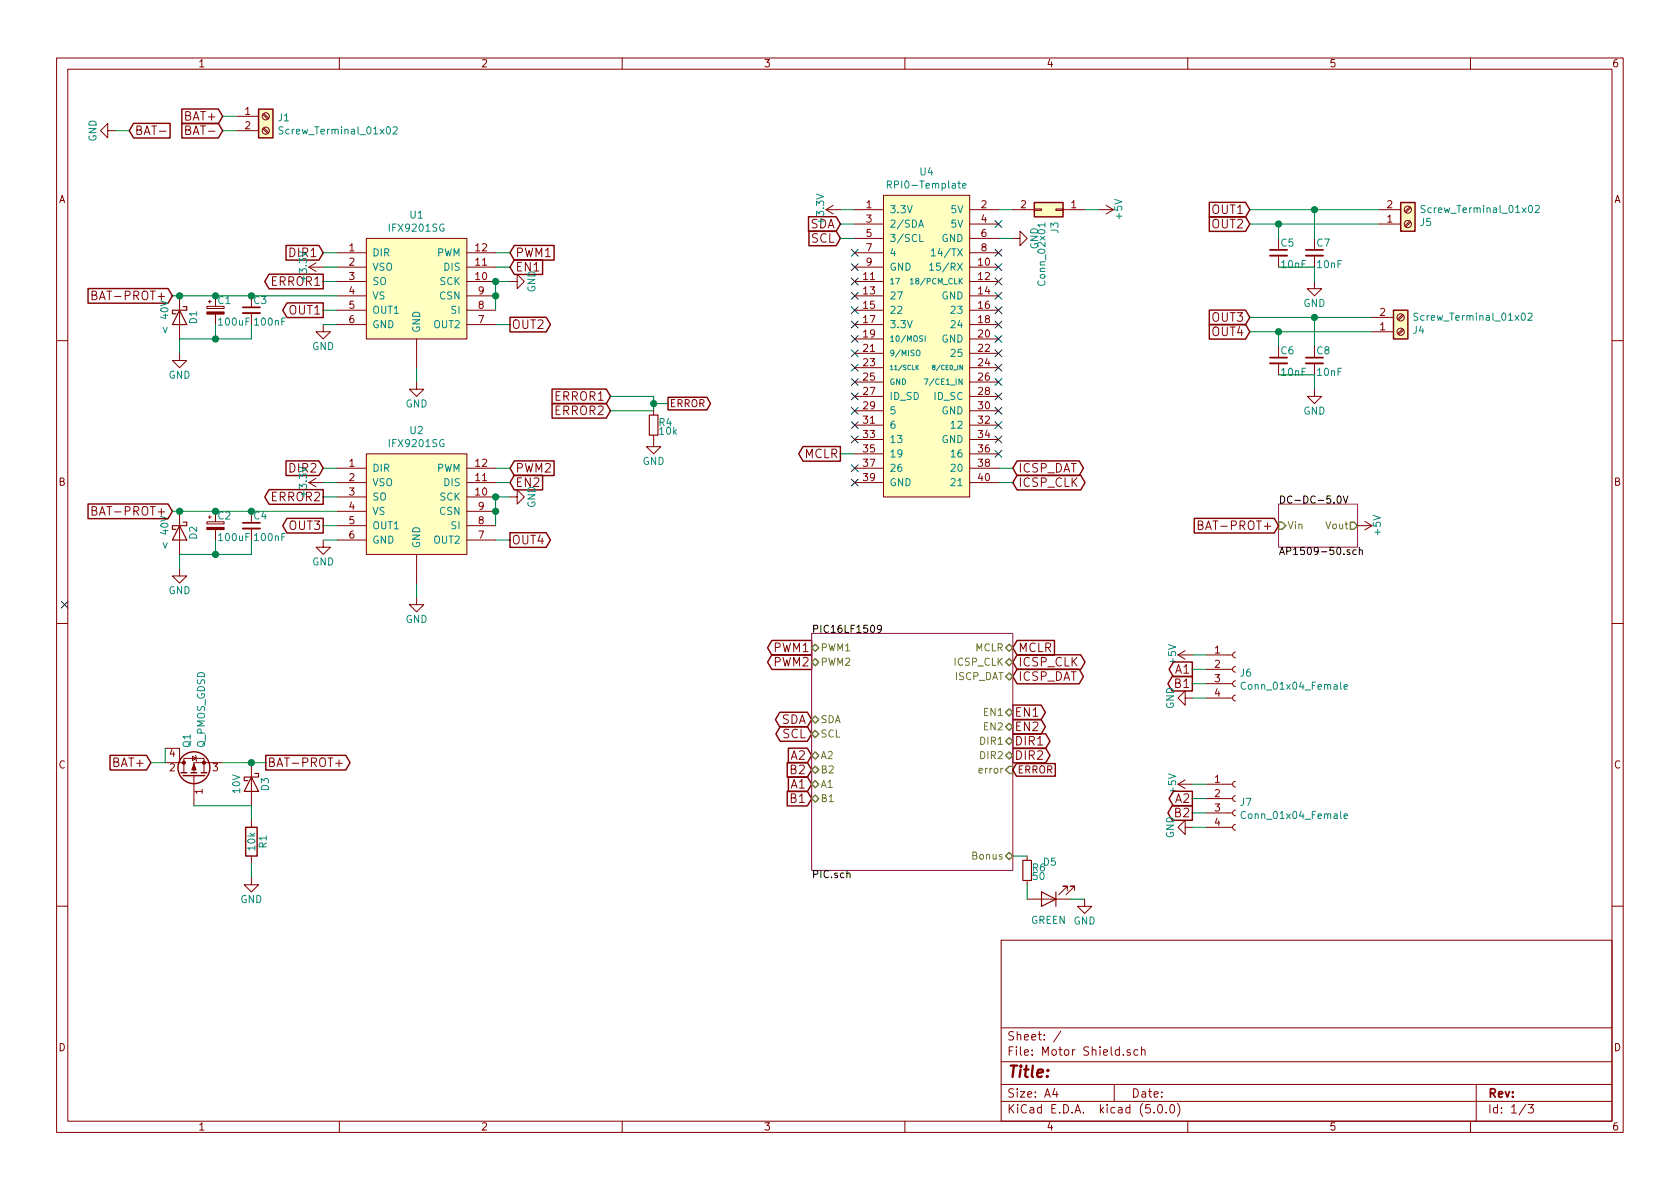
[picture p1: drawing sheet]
EESchema Schematic File Version 4
LIBS:Motor Shield-cache
EELAYER 26 0
EELAYER END
$Descr A4 11693 8268
encoding utf-8
Sheet 1 3
Title ""
Date ""
Rev ""
Comp ""
Comment1 ""
Comment2 ""
Comment3 ""
Comment4 ""
$EndDescr
$Comp
L power:GND #PWR01
U 1 1
P 2900 2650
F 0 "#PWR01" H 2900 2400 50  0001 C CNN
F 1 "GND" H 2900 2500 50  0000 C CNN
F 2 "" H 2900 2650 50  0001 C CNN
F 3 "" H 2900 2650 50  0001 C CNN
	1    2900 2650
	1    0    0    -1  
$EndComp
$Comp
L power:GND #PWR02
U 1 1
P 2250 2250
F 0 "#PWR02" H 2250 2000 50  0001 C CNN
F 1 "GND" H 2250 2100 50  0000 C CNN
F 2 "" H 2250 2250 50  0001 C CNN
F 3 "" H 2250 2250 50  0001 C CNN
	1    2250 2250
	1    0    0    -1  
$EndComp
Text GLabel 1550 800  0    60   Input ~ 0
BAT+
Text GLabel 1550 900  0    60   Input ~ 0
BAT-
Text GLabel 900  900  2    60   Input ~ 0
BAT-
$Comp
L power:GND #PWR03
U 1 1
P 800 900
F 0 "#PWR03" H 800 650 50  0001 C CNN
F 1 "GND" H 800 750 50  0000 C CNN
F 2 "" H 800 900 50  0001 C CNN
F 3 "" H 800 900 50  0001 C CNN
	1    800  900 
	0    1    1    0   
$EndComp
Text GLabel 1200 2050 0    60   Input ~ 0
BAT-PROT+
$Comp
L Device:C_Small C3
U 1 1
P 1750 2150
F 0 "C3" H 1760 2220 50  0000 L CNN
F 1 "100nF" H 1760 2070 50  0000 L CNN
F 2 "Capacitor_SMD:C_0402_1005Metric" H 1750 2150 50  0001 C CNN
F 3 "" H 1750 2150 50  0001 C CNN
	1    1750 2150
	1    0    0    -1  
$EndComp
$Comp
L Device:CP_Small C1
U 1 1
P 1500 2150
F 0 "C1" H 1510 2220 50  0000 L CNN
F 1 "100uF" H 1510 2070 50  0000 L CNN
F 2 "Capacitor_SMD:CP_Elec_5x5.3" H 1500 2150 50  0001 C CNN
F 3 "" H 1500 2150 50  0001 C CNN
	1    1500 2150
	1    0    0    -1  
$EndComp
$Comp
L Device:D_Schottky D1
U 1 1
P 1250 2200
F 0 "D1" H 1250 2300 50  0000 C CNN
F 1 "< 40V" H 1250 2100 50  0000 C CNN
F 2 "Diode_SMD:D_0603_1608Metric" H 1250 2200 50  0001 C CNN
F 3 "" H 1250 2200 50  0001 C CNN
	1    1250 2200
	0    1    1    0   
$EndComp
$Comp
L power:GND #PWR04
U 1 1
P 1250 2450
F 0 "#PWR04" H 1250 2200 50  0001 C CNN
F 1 "GND" H 1250 2300 50  0000 C CNN
F 2 "" H 1250 2450 50  0001 C CNN
F 3 "" H 1250 2450 50  0001 C CNN
	1    1250 2450
	1    0    0    -1  
$EndComp
Text GLabel 2250 2150 0    60   Output ~ 0
OUT1
Text GLabel 3550 2250 2    60   Output ~ 0
OUT2
Text GLabel 2250 1750 0    60   Input ~ 0
DIR1
Text GLabel 3550 1750 2    60   Input ~ 0
PWM1
Text GLabel 3550 1850 2    60   Input ~ 0
EN1
$Comp
L power:GND #PWR05
U 1 1
P 3550 1950
F 0 "#PWR05" H 3550 1700 50  0001 C CNN
F 1 "GND" H 3550 1800 50  0000 C CNN
F 2 "" H 3550 1950 50  0001 C CNN
F 3 "" H 3550 1950 50  0001 C CNN
	1    3550 1950
	0    -1   -1   0   
$EndComp
$Comp
L power:GND #PWR06
U 1 1
P 2900 4150
F 0 "#PWR06" H 2900 3900 50  0001 C CNN
F 1 "GND" H 2900 4000 50  0000 C CNN
F 2 "" H 2900 4150 50  0001 C CNN
F 3 "" H 2900 4150 50  0001 C CNN
	1    2900 4150
	1    0    0    -1  
$EndComp
$Comp
L power:GND #PWR07
U 1 1
P 2250 3750
F 0 "#PWR07" H 2250 3500 50  0001 C CNN
F 1 "GND" H 2250 3600 50  0000 C CNN
F 2 "" H 2250 3750 50  0001 C CNN
F 3 "" H 2250 3750 50  0001 C CNN
	1    2250 3750
	1    0    0    -1  
$EndComp
$Comp
L Device:C_Small C4
U 1 1
P 1750 3650
F 0 "C4" H 1760 3720 50  0000 L CNN
F 1 "100nF" H 1760 3570 50  0000 L CNN
F 2 "Capacitor_SMD:C_0402_1005Metric" H 1750 3650 50  0001 C CNN
F 3 "" H 1750 3650 50  0001 C CNN
	1    1750 3650
	1    0    0    -1  
$EndComp
$Comp
L Device:CP_Small C2
U 1 1
P 1500 3650
F 0 "C2" H 1510 3720 50  0000 L CNN
F 1 "100uF" H 1510 3570 50  0000 L CNN
F 2 "Capacitor_SMD:CP_Elec_5x5.3" H 1500 3650 50  0001 C CNN
F 3 "" H 1500 3650 50  0001 C CNN
	1    1500 3650
	1    0    0    -1  
$EndComp
$Comp
L Device:D_Schottky D2
U 1 1
P 1250 3700
F 0 "D2" H 1250 3800 50  0000 C CNN
F 1 "< 40V" H 1250 3600 50  0000 C CNN
F 2 "Diode_SMD:D_0603_1608Metric" H 1250 3700 50  0001 C CNN
F 3 "" H 1250 3700 50  0001 C CNN
	1    1250 3700
	0    1    1    0   
$EndComp
$Comp
L power:GND #PWR08
U 1 1
P 1250 3950
F 0 "#PWR08" H 1250 3700 50  0001 C CNN
F 1 "GND" H 1250 3800 50  0000 C CNN
F 2 "" H 1250 3950 50  0001 C CNN
F 3 "" H 1250 3950 50  0001 C CNN
	1    1250 3950
	1    0    0    -1  
$EndComp
Text GLabel 2250 3650 0    60   Output ~ 0
OUT3
Text GLabel 3550 3750 2    60   Output ~ 0
OUT4
Text GLabel 2250 3250 0    60   Input ~ 0
DIR2
Text GLabel 3550 3250 2    60   Input ~ 0
PWM2
Text GLabel 3550 3350 2    60   Input ~ 0
EN2
$Comp
L power:GND #PWR09
U 1 1
P 3550 3450
F 0 "#PWR09" H 3550 3200 50  0001 C CNN
F 1 "GND" H 3550 3300 50  0000 C CNN
F 2 "" H 3550 3450 50  0001 C CNN
F 3 "" H 3550 3450 50  0001 C CNN
	1    3550 3450
	0    -1   -1   0   
$EndComp
Text GLabel 8700 1450 0    60   Input ~ 0
OUT1
Text GLabel 8700 1550 0    60   Input ~ 0
OUT2
Text GLabel 8700 2200 0    60   Input ~ 0
OUT3
Text GLabel 8700 2300 0    60   Input ~ 0
OUT4
$Comp
L Device:C_Small C5
U 1 1
P 8900 1750
F 0 "C5" H 8910 1820 50  0000 L CNN
F 1 "10nF" H 8910 1670 50  0000 L CNN
F 2 "Capacitor_SMD:C_0402_1005Metric" H 8900 1750 50  0001 C CNN
F 3 "" H 8900 1750 50  0001 C CNN
	1    8900 1750
	1    0    0    -1  
$EndComp
$Comp
L Device:C_Small C7
U 1 1
P 9150 1750
F 0 "C7" H 9160 1820 50  0000 L CNN
F 1 "10nF" H 9160 1670 50  0000 L CNN
F 2 "Capacitor_SMD:C_0402_1005Metric" H 9150 1750 50  0001 C CNN
F 3 "" H 9150 1750 50  0001 C CNN
	1    9150 1750
	1    0    0    -1  
$EndComp
$Comp
L Device:C_Small C6
U 1 1
P 8900 2500
F 0 "C6" H 8910 2570 50  0000 L CNN
F 1 "10nF" H 8910 2420 50  0000 L CNN
F 2 "Capacitor_SMD:C_0402_1005Metric" H 8900 2500 50  0001 C CNN
F 3 "" H 8900 2500 50  0001 C CNN
	1    8900 2500
	1    0    0    -1  
$EndComp
$Comp
L Device:C_Small C8
U 1 1
P 9150 2500
F 0 "C8" H 9160 2570 50  0000 L CNN
F 1 "10nF" H 9160 2420 50  0000 L CNN
F 2 "Capacitor_SMD:C_0402_1005Metric" H 9150 2500 50  0001 C CNN
F 3 "" H 9150 2500 50  0001 C CNN
	1    9150 2500
	1    0    0    -1  
$EndComp
$Comp
L power:GND #PWR010
U 1 1
P 9150 2700
F 0 "#PWR010" H 9150 2450 50  0001 C CNN
F 1 "GND" H 9150 2550 50  0000 C CNN
F 2 "" H 9150 2700 50  0001 C CNN
F 3 "" H 9150 2700 50  0001 C CNN
	1    9150 2700
	1    0    0    -1  
$EndComp
$Comp
L power:GND #PWR011
U 1 1
P 9150 1950
F 0 "#PWR011" H 9150 1700 50  0001 C CNN
F 1 "GND" H 9150 1800 50  0000 C CNN
F 2 "" H 9150 1950 50  0001 C CNN
F 3 "" H 9150 1950 50  0001 C CNN
	1    9150 1950
	1    0    0    -1  
$EndComp
Text GLabel 1200 3550 0    60   Input ~ 0
BAT-PROT+
Text GLabel 1050 5300 0    60   Input ~ 0
BAT+
Text GLabel 1850 5300 2    60   Output ~ 0
BAT-PROT+
$Comp
L Device:D_Schottky D3
U 1 1
P 1750 5450
F 0 "D3" H 1750 5550 50  0000 C CNN
F 1 "10V" H 1750 5350 50  0000 C CNN
F 2 "Diode_SMD:D_0603_1608Metric" H 1750 5450 50  0001 C CNN
F 3 "" H 1750 5450 50  0001 C CNN
	1    1750 5450
	0    1    1    0   
$EndComp
$Comp
L Device:R R1
U 1 1
P 1750 5850
F 0 "R1" V 1830 5850 50  0000 C CNN
F 1 "10k" V 1750 5850 50  0000 C CNN
F 2 "Resistor_SMD:R_0402_1005Metric" V 1680 5850 50  0001 C CNN
F 3 "" H 1750 5850 50  0001 C CNN
	1    1750 5850
	1    0    0    -1  
$EndComp
$Comp
L power:GND #PWR012
U 1 1
P 1750 6100
F 0 "#PWR012" H 1750 5850 50  0001 C CNN
F 1 "GND" H 1750 5950 50  0000 C CNN
F 2 "" H 1750 6100 50  0001 C CNN
F 3 "" H 1750 6100 50  0001 C CNN
	1    1750 6100
	1    0    0    -1  
$EndComp
$Comp
L Device:Q_PMOS_GDSD Q1
U 1 1
P 1350 5400
F 0 "Q1" H 1550 5450 50  0000 L CNN
F 1 "Q_PMOS_GDSD" H 1550 5350 50  0000 L CNN
F 2 "Package_TO_SOT_SMD:SOT-223" H 1550 5500 50  0001 C CNN
F 3 "" H 1350 5400 50  0001 C CNN
	1    1350 5400
	0    -1   -1   0   
$EndComp
Text GLabel 2250 1950 0    60   Output ~ 0
ERROR1
$Comp
L power:+3.3V #PWR013
U 1 1
P 2250 1850
F 0 "#PWR013" H 2250 1700 50  0001 C CNN
F 1 "+3.3V" H 2250 1990 50  0000 C CNN
F 2 "" H 2250 1850 50  0001 C CNN
F 3 "" H 2250 1850 50  0001 C CNN
	1    2250 1850
	0    -1   -1   0   
$EndComp
Text GLabel 2250 3450 0    60   Output ~ 0
ERROR2
$Comp
L power:+3.3V #PWR014
U 1 1
P 2250 3350
F 0 "#PWR014" H 2250 3200 50  0001 C CNN
F 1 "+3.3V" H 2250 3490 50  0000 C CNN
F 2 "" H 2250 3350 50  0001 C CNN
F 3 "" H 2250 3350 50  0001 C CNN
	1    2250 3350
	0    -1   -1   0   
$EndComp
Text GLabel 5850 1650 0    60   Input ~ 0
SCL
Text GLabel 5850 1550 0    60   Input ~ 0
SDA
NoConn ~ 5950 1750
NoConn ~ 5950 1850
NoConn ~ 5950 1950
NoConn ~ 5950 2050
NoConn ~ 5950 2250
NoConn ~ 5950 2350
NoConn ~ 5950 2450
NoConn ~ 5950 2550
NoConn ~ 5950 2650
NoConn ~ 5950 2750
NoConn ~ 5950 2850
NoConn ~ 5950 2950
NoConn ~ 5950 3050
NoConn ~ 5950 3250
NoConn ~ 5950 3350
NoConn ~ 6950 3150
NoConn ~ 6950 3050
NoConn ~ 6950 2950
NoConn ~ 6950 2850
NoConn ~ 6950 2750
NoConn ~ 6950 2650
NoConn ~ 6950 2550
NoConn ~ 6950 2350
NoConn ~ 6950 2050
NoConn ~ 6950 1950
NoConn ~ 6950 1850
NoConn ~ 6950 1750
NoConn ~ 6950 1550
$Comp
L power:GND #PWR015
U 1 1
P 7050 1650
F 0 "#PWR015" H 7050 1400 50  0001 C CNN
F 1 "GND" H 7050 1500 50  0000 C CNN
F 2 "" H 7050 1650 50  0001 C CNN
F 3 "" H 7050 1650 50  0001 C CNN
	1    7050 1650
	0    -1   -1   0   
$EndComp
Text GLabel 7050 4950 2    60   Output ~ 0
EN1
Text GLabel 7050 5050 2    60   Output ~ 0
EN2
Text GLabel 7050 5150 2    60   Output ~ 0
DIR1
Text GLabel 7050 5250 2    60   Output ~ 0
DIR2
Text GLabel 4250 2750 0    60   Input ~ 0
ERROR1
Text GLabel 4250 2850 0    60   Input ~ 0
ERROR2
Text GLabel 5650 4500 0    60   Output ~ 0
PWM1
Text GLabel 5650 4600 0    60   Output ~ 0
PWM2
Text GLabel 5650 5000 0    60   BiDi ~ 0
SDA
Text GLabel 5650 5100 0    60   BiDi ~ 0
SCL
Text GLabel 7050 3250 2    60   BiDi ~ 0
ICSP_DAT
Text GLabel 7050 3350 2    60   BiDi ~ 0
ICSP_CLK
Text GLabel 5850 3150 0    60   Output ~ 0
MCLR
Text GLabel 7050 4500 2    60   Input ~ 0
MCLR
Text GLabel 7050 4600 2    60   BiDi ~ 0
ICSP_CLK
Wire Wire Line
	2350 2250 2250 2250
Wire Wire Line
	2900 2550 2900 2650
Wire Wire Line
	1650 800  1550 800 
Wire Wire Line
	1650 900  1550 900 
Wire Wire Line
	900  900  800  900 
Wire Wire Line
	1250 2450 1250 2350
Wire Wire Line
	1500 2250 1500 2350
Wire Wire Line
	1250 2350 1500 2350
Wire Wire Line
	1750 2350 1750 2250
Connection ~ 1500 2350
Connection ~ 1250 2050
Connection ~ 1500 2050
Connection ~ 1750 2050
Wire Wire Line
	1200 2050 1250 2050
Wire Wire Line
	2350 2150 2250 2150
Wire Wire Line
	3550 2250 3450 2250
Wire Wire Line
	2350 1750 2250 1750
Wire Wire Line
	2350 1850 2250 1850
Wire Wire Line
	2350 1950 2250 1950
Wire Wire Line
	3550 1750 3450 1750
Wire Wire Line
	3550 1850 3450 1850
Wire Wire Line
	3550 1950 3450 1950
Wire Wire Line
	2350 3750 2250 3750
Wire Wire Line
	2900 4050 2900 4150
Wire Wire Line
	1250 3950 1250 3850
Wire Wire Line
	1500 3750 1500 3850
Wire Wire Line
	1250 3850 1500 3850
Wire Wire Line
	1750 3850 1750 3750
Connection ~ 1500 3850
Connection ~ 1250 3550
Connection ~ 1500 3550
Connection ~ 1750 3550
Wire Wire Line
	1200 3550 1250 3550
Wire Wire Line
	2350 3650 2250 3650
Wire Wire Line
	3550 3750 3450 3750
Wire Wire Line
	2350 3250 2250 3250
Wire Wire Line
	2350 3350 2250 3350
Wire Wire Line
	2350 3450 2250 3450
Wire Wire Line
	3550 3250 3450 3250
Wire Wire Line
	3550 3350 3450 3350
Wire Wire Line
	3550 3450 3450 3450
Wire Wire Line
	8900 1850 9150 1850
Wire Wire Line
	9150 1850 9150 1950
Wire Wire Line
	9150 2700 9150 2600
Wire Wire Line
	9150 2600 8900 2600
Wire Wire Line
	8700 2300 8900 2300
Wire Wire Line
	8900 2300 8900 2400
Wire Wire Line
	9150 2200 9150 2400
Connection ~ 9150 2200
Connection ~ 8900 2300
Wire Wire Line
	8700 1550 8900 1550
Wire Wire Line
	8900 1550 8900 1650
Wire Wire Line
	8700 1450 9150 1450
Wire Wire Line
	9150 1450 9150 1650
Connection ~ 8900 1550
Connection ~ 9150 1450
Wire Wire Line
	1550 5300 1750 5300
Wire Wire Line
	1150 5300 1050 5300
Connection ~ 1750 5300
Wire Wire Line
	1750 5600 1750 5700
Wire Wire Line
	1750 5600 1350 5600
Wire Wire Line
	1750 6000 1750 6100
Wire Wire Line
	1150 5300 1150 5200
Wire Wire Line
	5950 1550 5850 1550
Wire Wire Line
	5850 1650 5950 1650
Wire Wire Line
	7050 1650 6950 1650
Wire Wire Line
	7050 3250 6950 3250
Wire Wire Line
	7050 3350 6950 3350
Wire Wire Line
	5950 3150 5850 3150
Text GLabel 7050 4700 2    60   BiDi ~ 0
ICSP_DAT
Wire Wire Line
	5950 1450 5850 1450
$Comp
L power:+3.3V #PWR019
U 1 1
P 5850 1450
F 0 "#PWR019" H 5850 1300 50  0001 C CNN
F 1 "+3.3V" H 5850 1590 50  0000 C CNN
F 2 "" H 5850 1450 50  0001 C CNN
F 3 "" H 5850 1450 50  0001 C CNN
	1    5850 1450
	0    -1   -1   0   
$EndComp
$Comp
L power:+5V #PWR023
U 1 1
P 8300 4550
F 0 "#PWR023" H 8300 4400 50  0001 C CNN
F 1 "+5V" H 8300 4690 50  0000 C CNN
F 2 "" H 8300 4550 50  0001 C CNN
F 3 "" H 8300 4550 50  0001 C CNN
	1    8300 4550
	0    -1   -1   0   
$EndComp
$Comp
L power:+5V #PWR024
U 1 1
P 8300 5450
F 0 "#PWR024" H 8300 5300 50  0001 C CNN
F 1 "+5V" H 8300 5590 50  0000 C CNN
F 2 "" H 8300 5450 50  0001 C CNN
F 3 "" H 8300 5450 50  0001 C CNN
	1    8300 5450
	0    -1   -1   0   
$EndComp
Text GLabel 8300 4750 0    60   Output ~ 0
B1
Text GLabel 8300 4650 0    60   Output ~ 0
A1
Text GLabel 8300 5550 0    60   Output ~ 0
A2
Text GLabel 8300 5650 0    60   Output ~ 0
B2
$Comp
L power:GND #PWR025
U 1 1
P 8300 4850
F 0 "#PWR025" H 8300 4600 50  0001 C CNN
F 1 "GND" H 8300 4700 50  0000 C CNN
F 2 "" H 8300 4850 50  0001 C CNN
F 3 "" H 8300 4850 50  0001 C CNN
	1    8300 4850
	0    1    1    0   
$EndComp
$Comp
L power:GND #PWR026
U 1 1
P 8300 5750
F 0 "#PWR026" H 8300 5500 50  0001 C CNN
F 1 "GND" H 8300 5600 50  0000 C CNN
F 2 "" H 8300 5750 50  0001 C CNN
F 3 "" H 8300 5750 50  0001 C CNN
	1    8300 5750
	0    1    1    0   
$EndComp
Wire Wire Line
	8400 4550 8300 4550
Wire Wire Line
	8300 4650 8400 4650
Wire Wire Line
	8400 4750 8300 4750
Wire Wire Line
	8300 4850 8400 4850
Wire Wire Line
	8400 5450 8300 5450
Wire Wire Line
	8300 5550 8400 5550
Wire Wire Line
	8400 5650 8300 5650
Wire Wire Line
	8300 5750 8400 5750
Text GLabel 5650 5450 0    60   Input ~ 0
A1
Text GLabel 5650 5550 0    60   Input ~ 0
B1
Text GLabel 5650 5250 0    60   Input ~ 0
A2
Text GLabel 5650 5350 0    60   Input ~ 0
B2
$Comp
L power:+5V #PWR027
U 1 1
P 7650 1450
F 0 "#PWR027" H 7650 1300 50  0001 C CNN
F 1 "+5V" H 7650 1590 50  0000 C CNN
F 2 "" H 7650 1450 50  0001 C CNN
F 3 "" H 7650 1450 50  0001 C CNN
	1    7650 1450
	0    1    1    0   
$EndComp
Wire Wire Line
	7650 1450 7550 1450
Wire Wire Line
	7050 1450 6950 1450
Wire Wire Line
	1500 2350 1750 2350
Wire Wire Line
	1250 2050 1500 2050
Wire Wire Line
	1500 2050 1750 2050
Wire Wire Line
	1750 2050 2350 2050
Wire Wire Line
	1500 3850 1750 3850
Wire Wire Line
	1250 3550 1500 3550
Wire Wire Line
	1500 3550 1750 3550
Wire Wire Line
	1750 3550 2350 3550
Wire Wire Line
	9150 2200 9550 2200
Wire Wire Line
	8900 1550 9600 1550
Wire Wire Line
	9150 1450 9600 1450
Wire Wire Line
	1750 5300 1850 5300
$Comp
L Connector:Screw_Terminal_01x02 J1
U 1 1
P 1850 800
F 0 "J1" H 1930 792 50  0000 L CNN
F 1 "Screw_Terminal_01x02" H 1930 701 50  0000 L CNN
F 2 "TerminalBlock_Phoenix:TerminalBlock_Phoenix_MPT-0,5-2-2.54_1x02_P2.54mm_Horizontal" H 1850 800 50  0001 C CNN
F 3 "~" H 1850 800 50  0001 C CNN
	1    1850 800 
	1    0    0    -1  
$EndComp
$Comp
L Connector:Screw_Terminal_01x02 J5
U 1 1
P 9800 1550
F 0 "J5" H 9880 1542 50  0000 L CNN
F 1 "Screw_Terminal_01x02" H 9880 1451 50  0000 L CNN
F 2 "TerminalBlock_Phoenix:TerminalBlock_Phoenix_MPT-0,5-2-2.54_1x02_P2.54mm_Horizontal" H 9800 1550 50  0001 C CNN
F 3 "~" H 9800 1550 50  0001 C CNN
	1    9800 1550
	1    0    0    1   
$EndComp
$Comp
L Connector:Screw_Terminal_01x02 J4
U 1 1
P 9750 2300
F 0 "J4" H 9830 2292 50  0000 L CNN
F 1 "Screw_Terminal_01x02" H 9830 2201 50  0000 L CNN
F 2 "TerminalBlock_Phoenix:TerminalBlock_Phoenix_MPT-0,5-2-2.54_1x02_P2.54mm_Horizontal" H 9750 2300 50  0001 C CNN
F 3 "~" H 9750 2300 50  0001 C CNN
	1    9750 2300
	1    0    0    1   
$EndComp
$Comp
L Connector:Conn_01x04_Female J6
U 1 1
P 8600 4650
F 0 "J6" H 8627 4626 50  0000 L CNN
F 1 "Conn_01x04_Female" H 8627 4535 50  0000 L CNN
F 2 "Connector_PinSocket_2.54mm:PinSocket_1x04_P2.54mm_Vertical" H 8600 4650 50  0001 C CNN
F 3 "~" H 8600 4650 50  0001 C CNN
	1    8600 4650
	1    0    0    -1  
$EndComp
$Comp
L Connector:Conn_01x04_Female J7
U 1 1
P 8600 5550
F 0 "J7" H 8627 5526 50  0000 L CNN
F 1 "Conn_01x04_Female" H 8627 5435 50  0000 L CNN
F 2 "Connector_PinSocket_2.54mm:PinSocket_1x04_P2.54mm_Vertical" H 8600 5550 50  0001 C CNN
F 3 "~" H 8600 5550 50  0001 C CNN
	1    8600 5550
	1    0    0    -1  
$EndComp
$Comp
L Connector_Generic:Conn_02x01 J3
U 1 1
P 7350 1450
F 0 "J3" V 7354 1530 50  0000 L CNN
F 1 "Conn_02x01" V 7445 1530 50  0000 L CNN
F 2 "Connector_PinHeader_2.54mm:PinHeader_2x01_P2.54mm_Vertical" H 7350 1450 50  0001 C CNN
F 3 "~" H 7350 1450 50  0001 C CNN
	1    7350 1450
	-1   0    0    1   
$EndComp
$Comp
L Rob-5:IFX9201SG U1
U 1 1
P 2900 2000
F 0 "U1" H 2900 2515 50  0000 C CNN
F 1 "IFX9201SG" H 2900 2424 50  0000 C CNN
F 2 "Rob-5.0:IFX9201SG" H 2950 2000 50  0001 C CNN
F 3 "" H 2950 2000 50  0001 C CNN
	1    2900 2000
	1    0    0    -1  
$EndComp
$Comp
L Rob-5:IFX9201SG U2
U 1 1
P 2900 3500
F 0 "U2" H 2900 4015 50  0000 C CNN
F 1 "IFX9201SG" H 2900 3924 50  0000 C CNN
F 2 "Rob-5.0:IFX9201SG" H 2950 3500 50  0001 C CNN
F 3 "" H 2950 3500 50  0001 C CNN
	1    2900 3500
	1    0    0    -1  
$EndComp
Wire Wire Line
	3450 3650 3450 3550
Wire Wire Line
	3450 3450 3450 3550
Connection ~ 3450 3450
Connection ~ 3450 3550
$Comp
L Rob-5:RPI0-Template U4
U 1 1
P 6450 2400
F 0 "U4" H 6450 3615 50  0000 C CNN
F 1 "RPI0-Template" H 6450 3524 50  0000 C CNN
F 2 "Rob-5.0:RPi0_Template" H 6450 3150 50  0001 C CNN
F 3 "" H 6450 3150 50  0001 C CNN
	1    6450 2400
	1    0    0    -1  
$EndComp
Wire Wire Line
	8700 2200 9150 2200
Wire Wire Line
	8900 2300 9550 2300
Wire Wire Line
	3450 2150 3450 2050
Wire Wire Line
	3450 2050 3450 1950
Connection ~ 3450 2050
Connection ~ 3450 1950
$Sheet
S 5650 4400 1400 1650
U 5BC60BBF
F0 "PIC16LF1509" 50
F1 "PIC.sch" 50
F2 "PWM1" B L 5650 4500 50 
F3 "PWM2" B L 5650 4600 50 
F4 "SDA" B L 5650 5000 50 
F5 "SCL" B L 5650 5100 50 
F6 "A2" B L 5650 5250 50 
F7 "B2" B L 5650 5350 50 
F8 "A1" B L 5650 5450 50 
F9 "B1" B L 5650 5550 50 
F10 "MCLR" B R 7050 4500 50 
F11 "ICSP_CLK" B R 7050 4600 50 
F12 "ISCP_DAT" B R 7050 4700 50 
F13 "EN1" B R 7050 4950 50 
F14 "EN2" B R 7050 5050 50 
F15 "DIR1" B R 7050 5150 50 
F16 "DIR2" B R 7050 5250 50 
F17 "error" I R 7050 5350 50 
F18 "Bonus" B R 7050 5950 50 
$EndSheet
NoConn ~ 6950 2150
NoConn ~ 6950 2250
NoConn ~ 6950 2450
NoConn ~ 5950 2150
Text GLabel 7050 5350 2    50   Input ~ 0
ERROR
Text GLabel 4650 2800 2    50   Output ~ 0
ERROR
Wire Wire Line
	4250 2750 4550 2750
Wire Wire Line
	4550 2750 4550 2800
Wire Wire Line
	4550 2800 4650 2800
Wire Wire Line
	4250 2850 4550 2850
Wire Wire Line
	4550 2850 4550 2800
Connection ~ 4550 2800
$Comp
L Device:R_Small R?
U 1 1
P 4550 2950
AR Path="/5BC60BBF/5BF0446F" Ref="R?"  Part="1" 
AR Path="/5BF0446F" Ref="R4"  Part="1" 
F 0 "R4" H 4580 2970 50  0000 L CNN
F 1 "10k" H 4580 2910 50  0000 L CNN
F 2 "Resistor_SMD:R_0402_1005Metric" H 4550 2950 50  0001 C CNN
F 3 "" H 4550 2950 50  0001 C CNN
	1    4550 2950
	1    0    0    -1  
$EndComp
$Comp
L power:GND #PWR028
U 1 1
P 4550 3050
F 0 "#PWR028" H 4550 2800 50  0001 C CNN
F 1 "GND" H 4550 2900 50  0000 C CNN
F 2 "" H 4550 3050 50  0001 C CNN
F 3 "" H 4550 3050 50  0001 C CNN
	1    4550 3050
	1    0    0    -1  
$EndComp
$Sheet
S 8900 3500 550  300 
U 5BF32AF1
F0 "DC-DC-5.0V" 50
F1 "AP1509-50.sch" 50
F2 "Vin" I L 8900 3650 50 
F3 "Vout" O R 9450 3650 50 
$EndSheet
Text GLabel 8900 3650 0    60   Input ~ 0
BAT-PROT+
$Comp
L power:+5V #PWR0102
U 1 1
P 9450 3650
F 0 "#PWR0102" H 9450 3500 50  0001 C CNN
F 1 "+5V" H 9450 3790 50  0000 C CNN
F 2 "" H 9450 3650 50  0001 C CNN
F 3 "" H 9450 3650 50  0001 C CNN
	1    9450 3650
	0    1    1    0   
$EndComp
NoConn ~ 450  4200
$Comp
L Device:LED D5
U 1 1
P 7300 6250
F 0 "D5" H 7292 5995 50  0000 C CNN
F 1 "GREEN" H 7300 6400 50  0000 C CNN
F 2 "LED_SMD:LED_0402_1005Metric" H 7300 6250 50  0001 C CNN
F 3 "~" H 7300 6250 50  0001 C CNN
	1    7300 6250
	-1   0    0    1   
$EndComp
$Comp
L power:GND #PWR016
U 1 1
P 7550 6250
F 0 "#PWR016" H 7550 6000 50  0001 C CNN
F 1 "GND" H 7550 6100 50  0000 C CNN
F 2 "" H 7550 6250 50  0001 C CNN
F 3 "" H 7550 6250 50  0001 C CNN
	1    7550 6250
	1    0    0    -1  
$EndComp
Wire Wire Line
	7550 6250 7450 6250
$Comp
L Device:R_Small R?
U 1 1
P 7150 6050
AR Path="/5BC60BBF/5BF49FB3" Ref="R?"  Part="1" 
AR Path="/5BF49FB3" Ref="R6"  Part="1" 
F 0 "R6" H 7180 6070 50  0000 L CNN
F 1 "50" H 7180 6010 50  0000 L CNN
F 2 "Resistor_SMD:R_0402_1005Metric" H 7150 6050 50  0001 C CNN
F 3 "" H 7150 6050 50  0001 C CNN
	1    7150 6050
	1    0    0    -1  
$EndComp
Wire Wire Line
	7150 6250 7150 6150
Wire Wire Line
	7150 5950 7050 5950
$EndSCHEMATC
